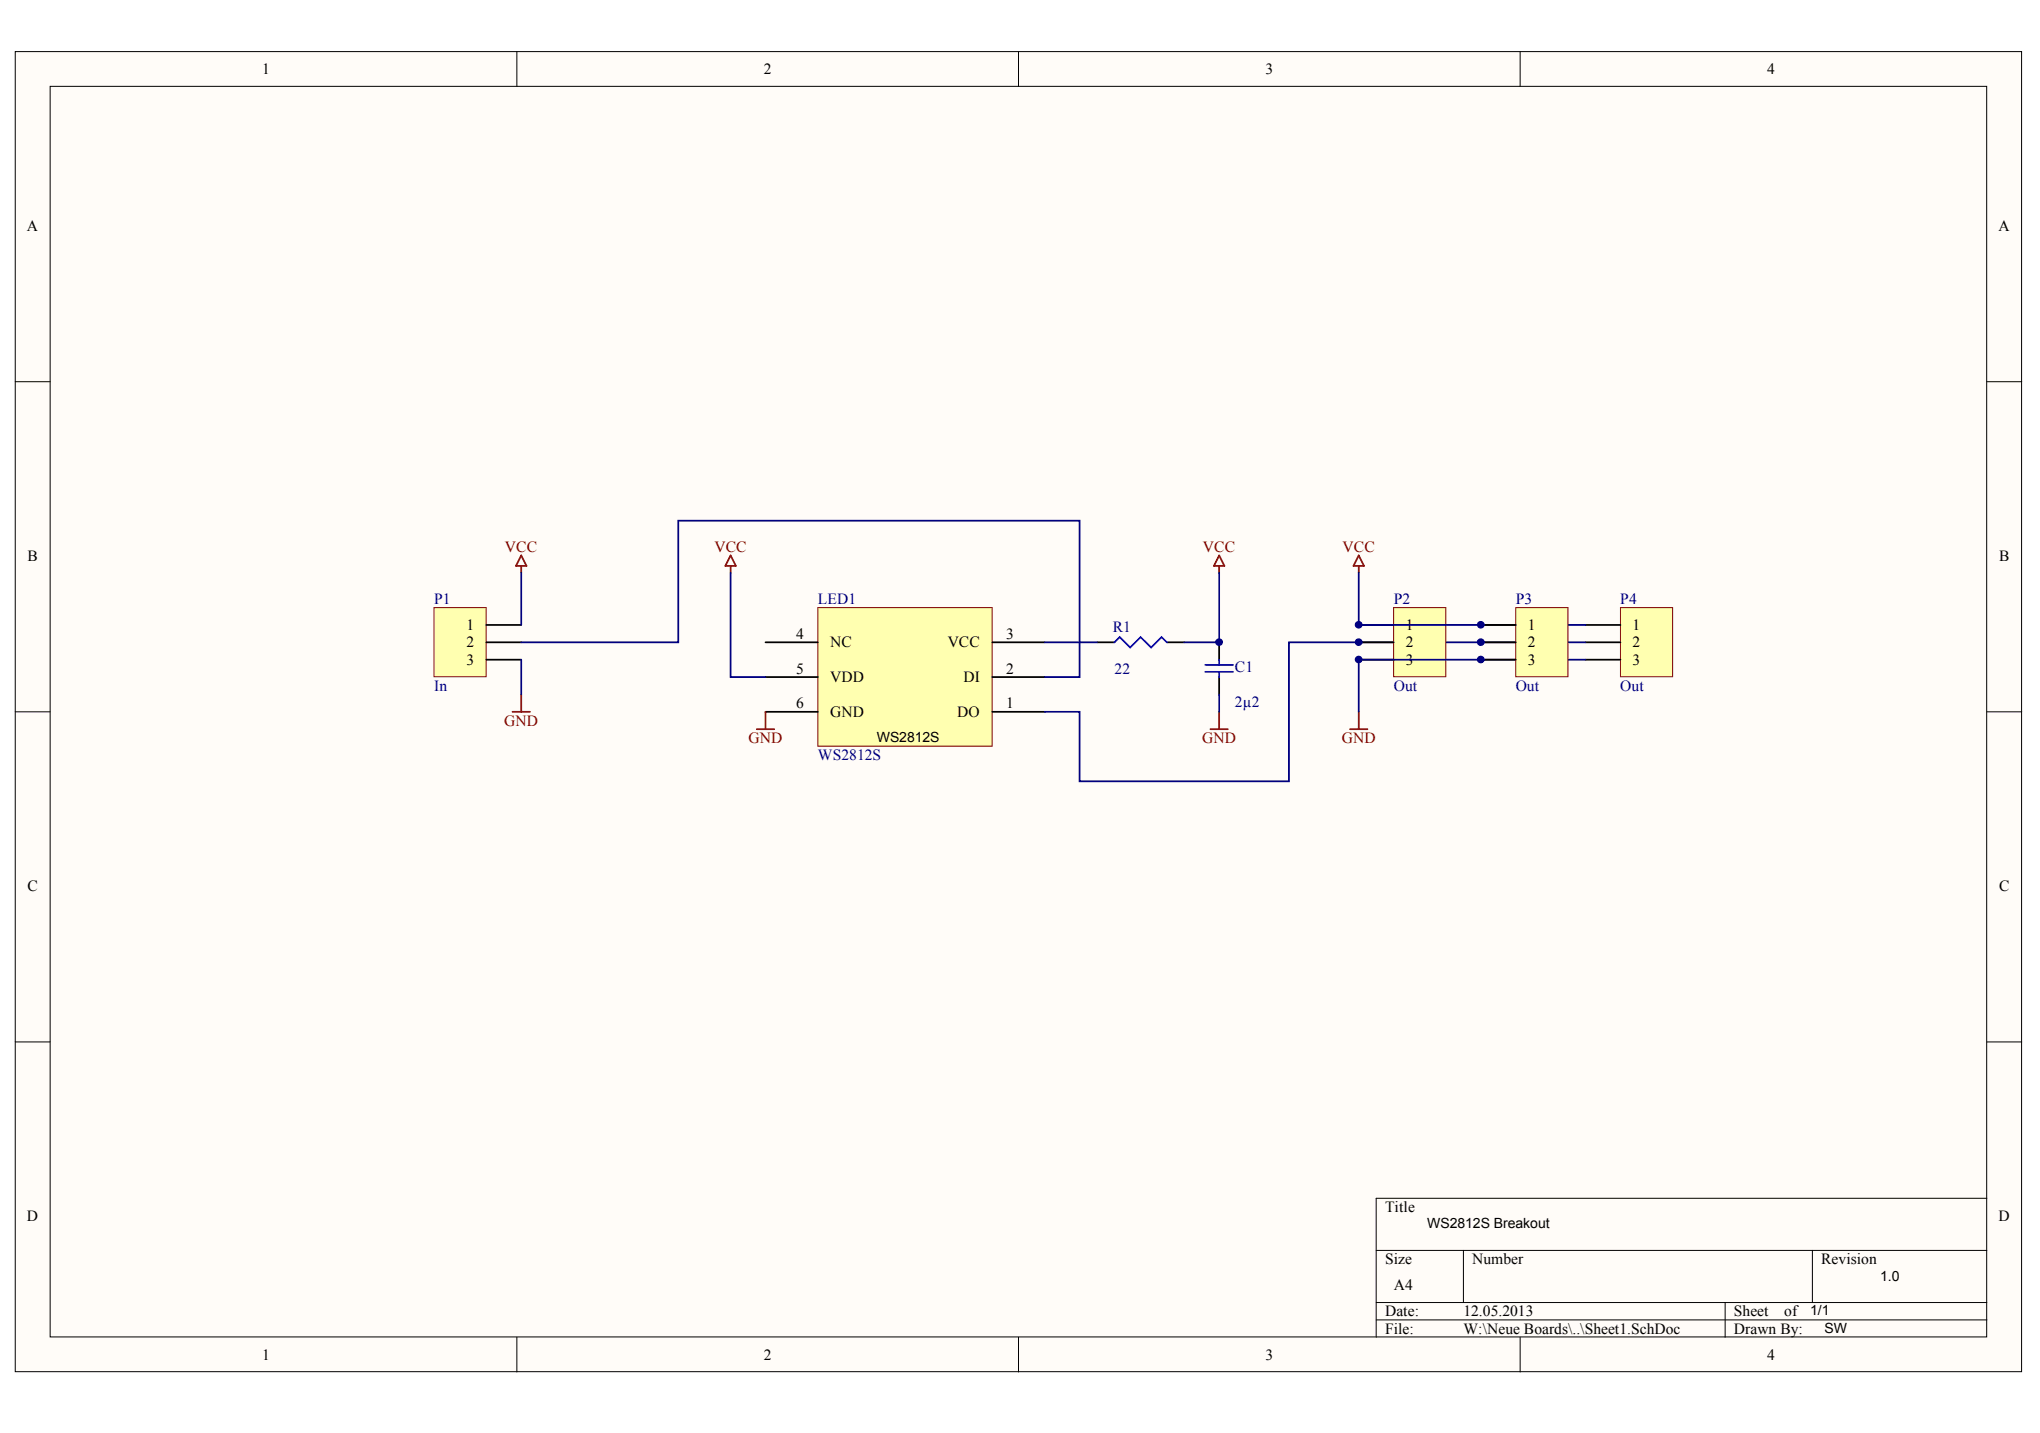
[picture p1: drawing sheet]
<svg xmlns="http://www.w3.org/2000/svg" width="288mm" height="202mm" viewBox="0 0 288 202" stroke-linecap="round" stroke-linejoin="round" font-family="sans-serif">
<g fill="#fffcf8" stroke="#000" stroke-width=".14">
<path d="M2.2 7.3h283.1v186.2h-283.1z"/>
<path d="M7.1 12.2h273.2v176.4h-273.2z"/>
</g>
<g fill="none" stroke="#000" stroke-width=".14">
<path d="M72.9 7.3v4.9M143.7 7.3v4.9M214.5 7.3v4.9M2.2 53.8h4.9M280.4 53.8h4.9M2.2 100.4h4.9M280.4 100.4h4.9M2.2 147h4.9M280.4 147h4.9M194.2 176.4h86.2M206.5 176.4v7.3M255.7 176.4v7.3"/>
<path d="M280.4 169h-86.2v19.6M72.9 188.6v4.9M143.7 188.6v4.9M194.2 183.7h86.2M194.2 186.2h86.2M214.5 188.6v4.9M243.4 183.7v4.9"/>
</g>
<path d="M172 90.6v2.5M172 95.5v2.5" fill="none" stroke="#000" stroke-width=".25"/>
<path d="M170.1 93.8h3.9M170.1 94.8h3.9M172 93.1v.7M172 94.8v.7" fill="none" stroke="#00f" stroke-width=".25"/>
<path d="M115.4 85.7h24.6v19.6h-24.6z" fill="#ffffb0" stroke="#800000" stroke-width=".14"/>
<path d="M108 95.5h7.4M108 90.6h7.4M140 95.5h7.4M140 90.6h7.4M108 100.4h7.4M140 100.4h7.4" fill="none" stroke="#000" stroke-width=".25"/>
<g fill="none" stroke="#800000" stroke-width=".25">
<path d="M73.6 79.8v1M73.6 78.4l.7 1.4h-1.5zM103.1 78.4l.7 1.4h-1.4zM103.1 79.8v1M172 78.4l.8 1.4h-1.5zM172 79.8v1M191.7 79.8v1M191.7 78.4l.8 1.4h-1.5zM73.6 98v2.4M72.3 100.4h2.5M106.8 102.9h2.5M108 100.4v2.5"/>
<path d="M190.5 102.9h2.5M191.7 100.4v2.5"/>
</g>
<path d="M61.2 85.7h7.4v9.8h-7.4z" fill="#ffffb0" stroke="#800000" stroke-width=".14"/>
<path d="M68.6 88.2h5M68.6 90.6h5M68.6 93.1h5" fill="none" stroke="#000" stroke-width=".25"/>
<path d="M228.7 85.7h7.3v9.8h-7.3z" fill="#ffffb0" stroke="#800000" stroke-width=".14"/>
<path d="M223.7 88.2h5M223.7 90.6h5M223.7 93.1h5" fill="none" stroke="#000" stroke-width=".25"/>
<path d="M73.6 90.6h22.1v-17.1h56.6v22h-4.9M73.6 80.8v7.4M73.6 93.1v4.9M103.1 80.8v14.7h4.9M172 98v2.4M223.7 90.6h-41.8v19.6h-29.6v-9.8h-4.9" fill="none" stroke="#000080" stroke-width=".25"/>
<path d="M170.8 102.9h2.5M172 100.4v2.5" fill="none" stroke="#800000" stroke-width=".25"/>
<path d="M196.7 85.7h7.3v9.8h-7.3z" fill="#ffffb0" stroke="#800000" stroke-width=".14"/>
<path d="M191.7 88.2h5M191.7 90.6h5M191.7 93.1h5" fill="none" stroke="#000" stroke-width=".25"/>
<path d="M191.7 80.8v7.4h32M223.7 93.1h-32v7.3" fill="none" stroke="#000080" stroke-width=".25"/>
<path d="M213.9 85.7h7.4v9.8h-7.4z" fill="#ffffb0" stroke="#800000" stroke-width=".14"/>
<path d="M154.8 90.6h2.5M164.6 90.6h2.5M209 88.2h4.9M209 90.6h4.9M209 93.1h4.9" fill="none" stroke="#000" stroke-width=".25"/>
<path d="M157.3 90.6l.7-.7 1.5 1.4 1.5-1.4 1.4 1.4 1.5-1.4 .7 .7" fill="none" stroke="#00f" stroke-width=".25"/>
<path d="M147.4 90.6h7.4M172 80.8v9.8h-4.9" fill="none" stroke="#000080" stroke-width=".25"/>
<g fill="#000080" stroke="#000080" stroke-width=".14">
<circle cx="172" cy="90.6" r=".47"/>
<circle cx="191.7" cy="93" r=".47"/>
<circle cx="191.7" cy="90.6" r=".47"/>
<circle cx="191.7" cy="88.1" r=".47"/>
<circle cx="209" cy="93" r=".47"/>
<circle cx="209" cy="90.6" r=".47"/>
<circle cx="209" cy="88.1" r=".47"/>
</g>
<g font-size="2.2">
<text x="37" y="10.5">1</text>
<text x="107.8" y="10.5">2</text>
<text x="178.6" y="10.5">3</text>
<text x="249.4" y="10.5">4</text>
<text x="3.8" y="32.5">A</text>
<text x="282" y="32.5">A</text>
<text x="3.9" y="79.1">B</text>
<text x="282.1" y="79.1">B</text>
<text x="65.8" y="88.9">1</text>
<text x="198.4" y="88.9">1</text>
<text x="215.6" y="88.9">1</text>
<text x="230.4" y="88.9">1</text>
<text x="65.8" y="91.3">2</text>
<text x="65.8" y="93.8">3</text>
<text x="112.3" y="90.1">4</text>
<text x="112.3" y="95">5</text>
<text x="117.1" y="91.3">NC</text>
<text x="133.7" y="91.3">VCC</text>
<text x="142" y="95">2</text>
<text x="142" y="90.1">3</text>
<text x="198.4" y="91.3">2</text>
<text x="198.4" y="93.8">3</text>
<text x="215.6" y="91.3">2</text>
<text x="215.6" y="93.8">3</text>
<text x="230.4" y="91.3">2</text>
<text x="230.4" y="93.8">3</text>
<text x="112.3" y="99.9">6</text>
<text x="117.1" y="96.3">VDD</text>
<text x="117.1" y="101.2">GND</text>
<text x="135.1" y="101.2">DO</text>
<text x="136" y="96.3">DI</text>
<text x="142" y="99.9">1</text>
<text x="3.9" y="125.7">C</text>
<text x="282.1" y="125.7">C</text>
<text x="3.8" y="172.2">D</text>
<text x="195.4" y="171">Title</text>
<text x="282" y="172.2">D</text>
<text x="195.4" y="178.4">Size</text>
<text x="207.7" y="178.4">Number</text>
<text x="257" y="178.4">Revision</text>
<text x="195.4" y="185.7">Date:</text>
<text x="196.7" y="182">A4</text>
<text x="206.5" y="185.7">12.05.2013</text>
<text x="244.7" y="185.7">Sheet</text>
<text x="251.8" y="185.7">of</text>
<text x="37" y="191.9">1</text>
<text x="107.8" y="191.9">2</text>
<text x="178.6" y="191.9">3</text>
<text x="195.4" y="188.1">File:</text>
<text x="206.5" y="188.1">W:\Neue Boards\..\Sheet1.SchDoc</text>
<text x="244.7" y="188.1">Drawn By:</text>
<text x="249.4" y="191.9">4</text>
</g>
<g font-size="2.2" fill="#800000">
<text x="71.3" y="77.9">VCC</text>
<text x="100.8" y="77.9">VCC</text>
<text x="169.8" y="77.9">VCC</text>
<text x="189.5" y="77.9">VCC</text>
<text x="71.1" y="102.4">GND</text>
<text x="105.6" y="104.8">GND</text>
<text x="169.6" y="104.8">GND</text>
<text x="189.3" y="104.8">GND</text>
</g>
<g font-size="2.2" fill="#000080">
<text x="61.3" y="85.2">P1</text>
<text x="115.4" y="85.2">LED1</text>
<text x="157" y="89.1">R1</text>
<text x="196.7" y="85.2">P2</text>
<text x="213.9" y="85.2">P3</text>
<text x="228.6" y="85.2">P4</text>
<text x="157.3" y="95">22</text>
<text x="174.3" y="94.8">C1</text>
<text x="61.3" y="97.5">In</text>
<text x="174.3" y="99.7">2µ2</text>
<text x="196.7" y="97.5">Out</text>
<text x="213.9" y="97.5">Out</text>
<text x="228.6" y="97.5">Out</text>
<text x="115.4" y="107.3">WS2812S</text>
</g>
<g font-size="2">
<text x="123.7" y="104.7">WS2812S</text>
<text x="201.4" y="173.3">WS2812S Breakout</text>
<text x="255.4" y="185.5">1/1</text>
<text x="265.3" y="180.6">1.0</text>
<text x="257.5" y="188">SW</text>
</g>
</svg>
